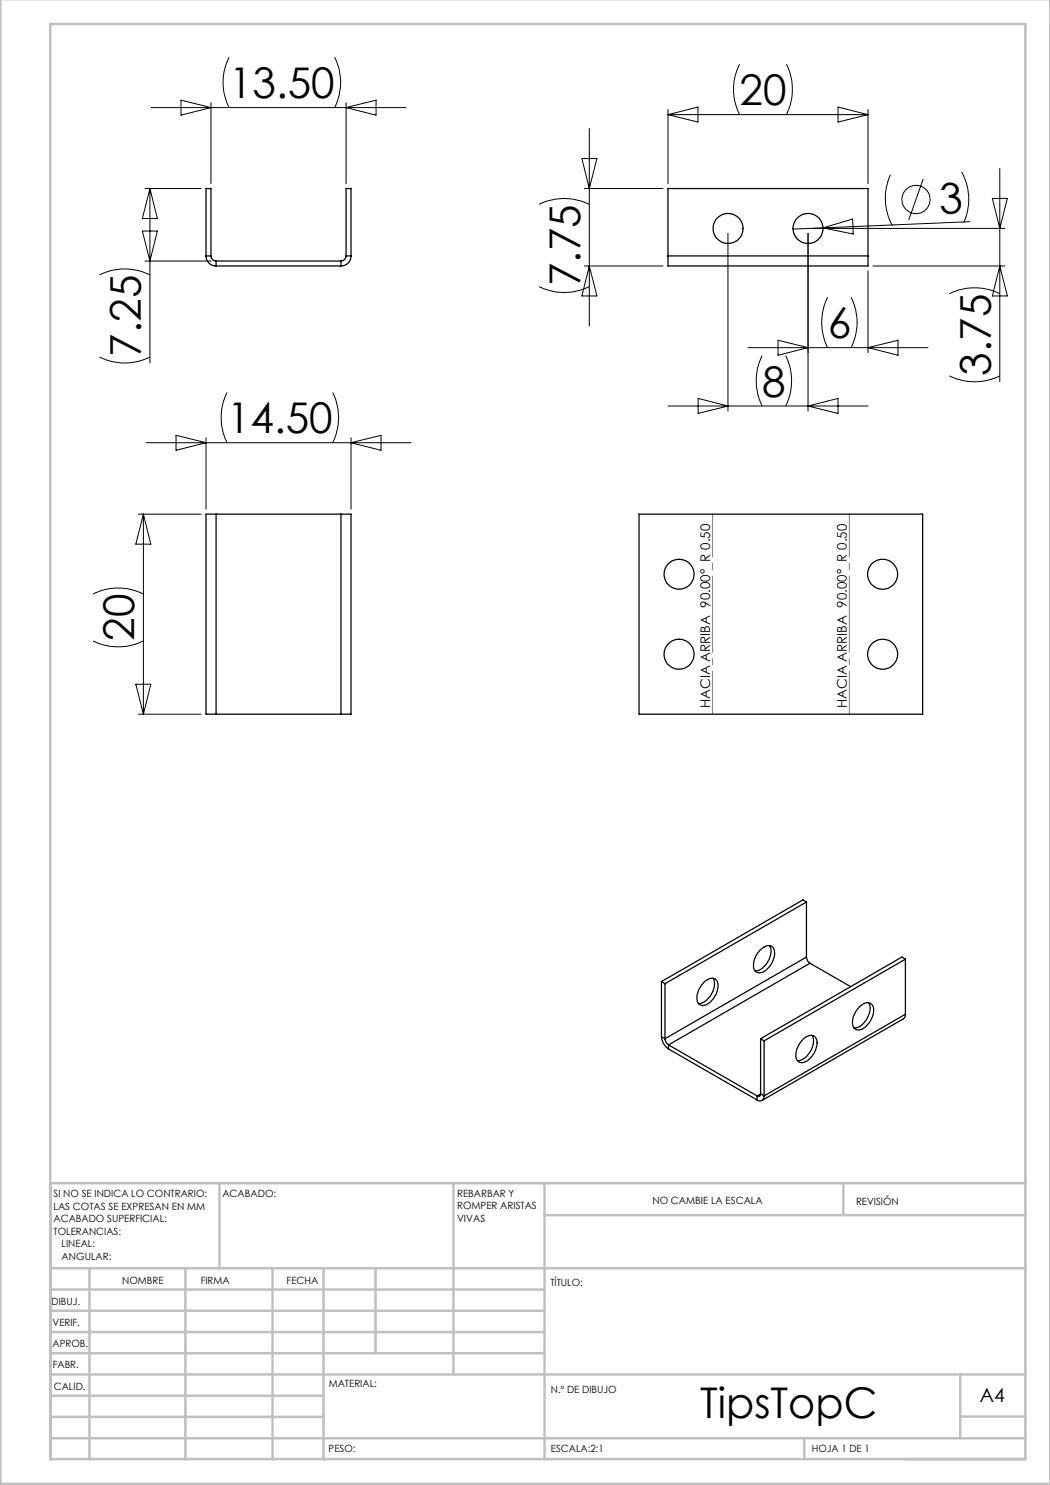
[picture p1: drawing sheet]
<svg xmlns="http://www.w3.org/2000/svg" width="210mm" height="297mm" viewBox="0 0 210 297" stroke-linecap="round" stroke-linejoin="round" font-family="sans-serif">
<g fill="none" stroke="#000" stroke-width=".2">
<path d="M45.8 11.4a11.2 11.2 0 0 0 0 10.1M66.9 11.4a11.2 11.2 0 0 1 0 10.1M147.9 12.8a11.2 11.2 0 0 0 0 10.1M157.3 12.8a11.5 11.5 0 0 1 0 10.1M29 37.7h11.2M30 37.7v34.9M30 37.7l1.5 6h-3zM30.2 21.5h51M36.2 20l6 1.5-6 1.5zM42.2 20.5v16.2M69.2 20.5v16.2M69.2 21.5l6-1.5v3z"/>
<path d="M116.4 31.7h3l-1.5 6zM116.9 37.7h15.7M117.9 25.7v39.5M133.6 21.9v14.8M133.6 22.9h40M133.6 22.9l6-1.5v3zM167.6 21.4l6 1.5-6 1.5zM173.6 21.9v14.8M178.1 35a11.4 11.4 0 0 0 .4 10.2M184.6 35.8l-2.8 8.2M192.3 34.4a11.4 11.4 0 0 1 .5 10.2M198.5 39.7h3l-1.5 6z"/>
<path d="M200 33.7v42.7M19.9 55a11.2 11.2 0 0 1 10.1 0M28.5 46.2h3l-1.5 6zM29 52.2h13.2M107.8 57.3a11.4 11.4 0 0 0 10.1 0M107.8 40.9a11.1 11.1 0 0 1 10.1 0M116.9 53.2h15.7M117.9 53.2l1.5 6h-3zM145.6 46.7v35.5M161.6 46.7v35.5M162.6 45.7h38.3M164.6 45.6l-6 .2"/>
<path d="M164.6 45.6l5.9-1.8 .1 3zM165.5 59.4a11.2 11.2 0 0 0 0 10.1M170.2 59.4a11.2 11.2 0 0 1 0 10.1M173.6 54.2v16.3M174.6 53.2h26.3M189.9 58.7a11.4 11.4 0 0 1 10.1 0M194 44.3l-29.4 1.3M200 53.2l1.5 6h-3zM19.9 71.4a11.2 11.2 0 0 0 10.1 0M45.4 78.5a11.4 11.4 0 0 0 0 10M66.5 78.5a11.1 11.1 0 0 1 0 10M139.6 79.7l6 1.5-6 1.5z"/>
<path d="M149.6 69.5h36M152.4 71.1a11.2 11.2 0 0 0 0 10.1M155.6 68l6 1.5-6 1.5zM157.1 71.1a11.2 11.2 0 0 1 0 10.1M173.6 69.5l6-1.5v3zM189.9 75.2a11.1 11.1 0 0 0 10.1 0M29.2 88.5h53M35.2 87.1l6 1.4-6 1.6zM41.2 87.6v14.2M70.2 87.6v14.2M70.2 88.5l6-1.4v3zM133.6 81.2h40"/>
<path d="M161.6 81.2l6-1.5v3zM18.6 118.8a11.2 11.2 0 0 1 10.1 0M27.7 102.8h12.5M28.7 102.8v40M28.7 102.8l1.5 6h-3zM18.6 128.2a11.5 11.5 0 0 0 10.1 0M27.2 136.8h3l-1.5 6zM27.7 142.8h12.5"/>
<circle cx="183.2" cy="39.9" r="2.83"/>
</g>
<path d="M169.9 102.8v40M142.5 142.8v-40" fill="none" stroke="#808080" stroke-width=".2" stroke-dasharray="15.2 1.3 1.3 1.3" stroke-dashoffset="6.7"/>
<g fill="none" stroke="#c0c0c0" stroke-width=".5">
<path d="M.1 -.1v296.9h209.9v-296.9M10.1 4.8h195v287h-195zM43.9 236.6v17M90.7 236.6v38.3M108.9 236.6v55.3M168.7 236.6v6.3M205.1 236.6h-195v55.3M10.1 253.6h195M10.1 257.9h98.8M17.9 253.6v38.3M37.1 253.6v38.3M54.5 253.6v38.3"/>
<path d="M64.7 253.6v38.3M75.1 253.6v17M108.9 243h96.2M10.1 270.6h98.8M10.1 266.4h98.8M10.1 262.1h98.8M10.1 279.1h54.6M10.1 274.9h195M192.1 274.8v12.7M10.1 287.7h195M10.1 283.4h54.6M160.9 287.5v4.3"/>
<path d="M192.1 283.3h13"/>
</g>
<g fill="none" stroke="#000" stroke-width=".25">
<path d="M41.2 51.2a1.97 1.97 0 0 0 2 2M41.2 51.2h1M41.2 51.2v-13.5h1v13.5M42.2 51.2a1.09 1.09 0 0 0 1 1M43.2 52.2v1M43.2 52.2h25M43.2 53.2h25M68.2 52.2v1M69.2 51.2a1.09 1.09 0 0 1-1 1M69.2 51.2h1M69.2 51.2v-13.5h1v13.5M70.2 51.2a1.97 1.97 0 0 1-2 2"/>
<path d="M133.6 51.2v2h40v-2M133.6 51.2h40M133.6 51.2v-13.5h40v13.5M43.2 102.8h-2v40h2M43.2 102.8v40M43.2 102.8h25M68.2 102.8h2v40h-2M68.2 102.8v40M127.8 102.8h56.7v40h-56.7zM43.2 142.8h25M132.3 196.3l.7 .4M132.3 196.3v11.1"/>
<path d="M133 196.7v11M140.9 196.3a1.61 1.61 0 0 1 2.5-.2 4.1 4.1 0 0 1-2.3 4.9 1.3 1.3 0 0 1-1.4-.3 1.3 1.3 0 0 1-.3-1.3 4.7 4.7 0 0 1 1.5-3.1zM142.6 195.6a3.7 3.7 0 0 1-1.3 4.5l-.9 .5-.7 .1M152.3 189.8a1.57 1.57 0 0 1 2.4-.2 4 4 0 0 1-1.7 4.6 1.35 1.35 0 0 1-1.7 .2 1.35 1.35 0 0 1-.6-1.6 4.7 4.7 0 0 1 1.6-3zM153.9 189.1a3.7 3.7 0 0 1-.9 4 2.5 2.5 0 0 1-2 1.1M161.3 191.4a1.6 1.6 0 0 0 .7 1.2M161.3 180.4l-28.3 16.3M161.3 180.4l-.7-.4-28.3 16.3M161.3 191.4l-28.3 16.3M161.3 180.4v11M162 192.6l-28.3 16.4M162 192.6l8.1 4.7"/>
<path d="M181.1 191.8l-28.3 16.4M181.1 191.8l-.7-.4-28.3 16.3M181.1 191.8v11M132.3 207.4a3.3 3.3 0 0 0 1.4 2.4M132.3 207.4l.7 .3M133 207.7a1.6 1.6 0 0 0 .7 1.3M133.7 209l17.7 10.2M133.7 209v.8M133.7 209.8l17.7 10.2M151.4 219.2v.8M152.1 218.8a.42 .42 0 0 1-.2 .4 .42 .42 0 0 1-.5 0M152.1 207.7l.7 .5"/>
<path d="M152.1 218.8l.7 .4M152.1 207.7v11.1M152.1 218.8l-.7 .4M152.8 219.2a.86 .86 0 0 1-.4 .9 .86 .86 0 0 1-1-.1M152.8 208.2v11M160.7 207.8a1.64 1.64 0 0 1 2.4-.3 3.7 3.7 0 0 1-1 4.1 1.72 1.72 0 0 1-2.5 .6 3.4 3.4 0 0 1 .8-4.1zM162.4 207.1a3.7 3.7 0 0 1-1.5 4.5l-.8 .5h-.6M171.8 201.4a1.72 1.72 0 0 1 2.5-.5 3.4 3.4 0 0 1-.8 4.1 1.85 1.85 0 0 1-2.5 .7 2.83 2.83 0 0 1 .1-3.4zM173.7 200.6a3.3 3.3 0 0 1-.7 3.7 2.69 2.69 0 0 1-2.2 1.3M181.1 202.8l-.1 .6-.2 .3-28.4 16.4M181.1 202.8l-28.3 16.4"/>
<circle cx="145.6" cy="45.7" r="2.99"/>
<circle cx="161.6" cy="45.7" r="3"/>
<circle cx="135.8" cy="114.9" r="2.99"/>
<circle cx="176.5" cy="114.8" r="3"/>
<circle cx="135.8" cy="130.8" r="3"/>
<circle cx="176.5" cy="130.9" r="3"/>
</g>
<g font-size="8.5">
<text x="45.8" y="19.7">13.50</text>
<text x="147.9" y="21.1">20</text>
<text x="188" y="42.8" transform="rotate(-2 188 42.8)">3</text>
<text x="116.1" y="57.3" transform="rotate(-90 116.1 57.3)">7.75</text>
<text x="28.2" y="71.4" transform="rotate(-90 28.2 71.4)">7.25</text>
<text x="165.6" y="67.7">6</text>
<text x="198.1" y="75.2" transform="rotate(-90 198.1 75.2)">3.75</text>
<text x="152.5" y="79.3">8</text>
<text x="45.4" y="86.7">14.50</text>
<text x="26.9" y="128.2" transform="rotate(-90 26.9 128.2)">20</text>
<text x="140" y="283.5">TipsTopC</text>
</g>
<text font-size="3.9" x="196" y="280.4">A4</text>
<g font-size="2.7">
<text x="142" y="141.6" transform="rotate(-90 142 141.6)">HACIA ARRIBA 90.00° R 0.50</text>
<text x="169.4" y="141.6" transform="rotate(-90 169.4 141.6)">HACIA ARRIBA 90.00° R 0.50</text>
</g>
<g font-size="2">
<text x="10.7" y="239.5">SI NO SE INDICA LO CONTRARIO:</text>
<text x="44.5" y="239.5">ACABADO:</text>
<text x="91.4" y="239.4">REBARBAR Y</text>
<text x="10.7" y="242">LAS COTAS SE EXPRESAN EN MM</text>
<text x="10.7" y="244.5">ACABADO SUPERFICIAL:</text>
<text x="91.4" y="241.9">ROMPER ARISTAS</text>
<text x="91.4" y="244.4">VIVAS</text>
<text x="130.5" y="240.8">NO CAMBIE LA ESCALA</text>
<text x="171.2" y="241">REVISIÓN</text>
<text x="10.7" y="247">TOLERANCIAS:</text>
<text x="12.3" y="249.5">LINEAL:</text>
<text x="12.3" y="252">ANGULAR:</text>
<text x="24.4" y="256.9">NOMBRE</text>
<text x="40.1" y="256.8">FIRMA</text>
<text x="57.3" y="256.8">FECHA</text>
<text x="110.1" y="257.1">TÍTULO:</text>
<text x="10.3" y="260.9">DIBUJ.</text>
<text x="10.5" y="269.3">APROB.</text>
<text x="10.5" y="265.2">VERIF.</text>
<text x="10.6" y="273.6">FABR.</text>
<text x="10.8" y="278">CALID.</text>
<text x="65.8" y="277.4">MATERIAL:</text>
<text x="110.2" y="278.5">N.º DE DIBUJO</text>
<text x="65.7" y="290.4">PESO:</text>
<text x="110.2" y="290.5">ESCALA:2:1</text>
<text x="162.4" y="290.4">HOJA 1 DE 1</text>
</g>
</svg>
